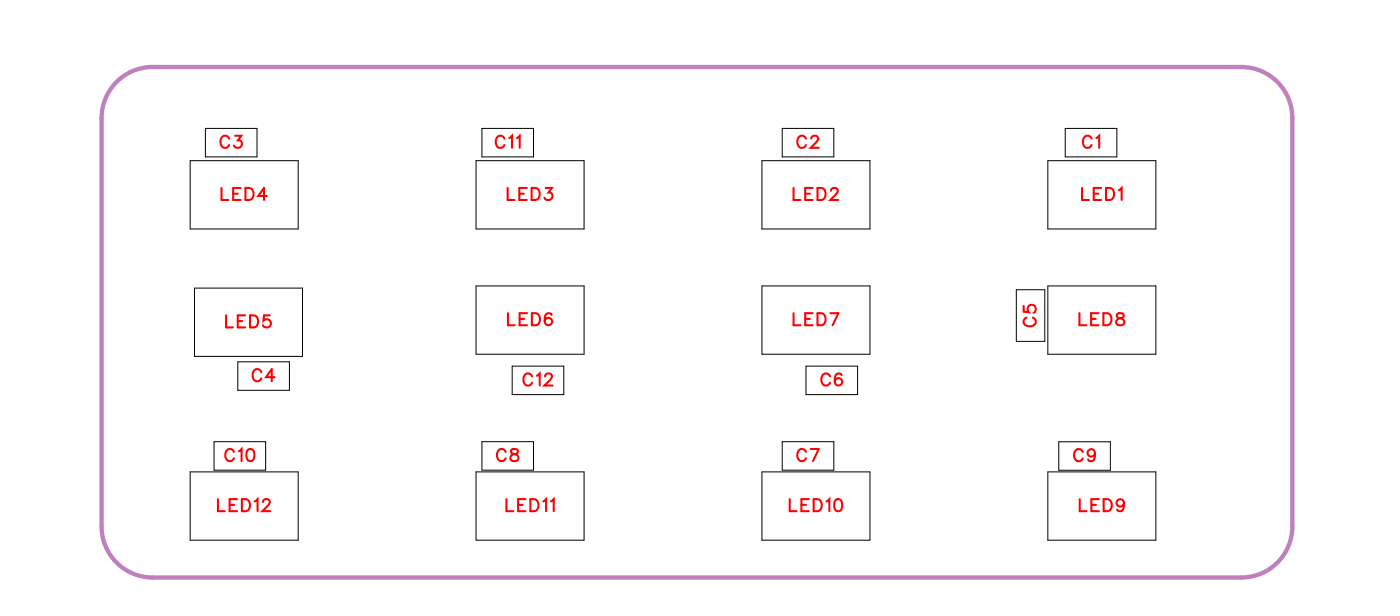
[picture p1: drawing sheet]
<svg xmlns="http://www.w3.org/2000/svg" width="82mm" height="36mm" viewBox="0 0 82 36" stroke-linecap="round" stroke-linejoin="round" font-family="sans-serif">
<path d="M7.1 4.6l.6-.4 .6-.2 .7-.1h64a3 3 0 0 1 3 3v24a3 3 0 0 1-3 3h-64a3 3 0 0 1-3-3v-24a3 3 0 0 1 1.1-2.3z" fill="none" stroke="#bf80bf" stroke-width=".25"/>
<g fill="none" stroke="#000" stroke-width=".06">
<path d="M11.2 9.4h6.3v4.1h-6.3zM11.4 16.9h6.4v4h-6.4zM12.1 7.5h3v1.7h-3zM28 9.4h6.3v4.1h-6.3zM28 16.8h6.3v4h-6.3zM28.3 7.5h3.1v1.7h-3.1zM44.8 9.4h6.3v4.1h-6.3zM44.8 16.8h6.3v4h-6.3zM46 7.5h3v1.7h-3zM59.7 17h1.7v3.1h-1.7zM61.6 9.4h6.3v4.1h-6.3zM61.6 16.8h6.3v4h-6.3z"/>
<path d="M62.6 7.5h3.1v1.7h-3.1zM11.2 27.7h6.3v4h-6.3zM12.6 26h3v1.6h-3zM14 21.3h3v1.6h-3zM28 27.7h6.3v4h-6.3zM28.3 26h3.1v1.6h-3.1zM30.1 21.5h3v1.7h-3zM44.8 27.7h6.3v4h-6.3zM46 26h3v1.6h-3zM47.4 21.5h3v1.7h-3zM61.6 27.7h6.3v4h-6.3zM62.2 26h3.1v1.6h-3.1z"/>
</g>
<g fill="none" stroke="#f00" stroke-width=".12">
<path d="M13 11v.8h.4M13.3 18.5v.7h.4M13.5 8.1a.26 .26 0 0 0-.3-.1 .26 .26 0 0 0-.2 .2v.2a.26 .26 0 0 0 .2 .3 .26 .26 0 0 0 .3-.2M13.7 11.4h.3M13.8 8h.4l-.2 .2a.24 .24 0 0 1 .2 .4 .25 .25 0 0 1-.5 0M14 18.9h.2M14.1 11h-.4v.8h.4M14.4 18.5h-.4v.7h.4M14.4 11h.3a.38 .38 0 0 1 .2 .4 .38 .38 0 0 1-.2 .4h-.3zM14.7 18.5h.2a.38 .38 0 0 1 .3 .4 .38 .38 0 0 1-.3 .3h-.2zM15.7 11.5h-.5l.3-.5v.8M15.9 18.5h-.4v.3a.25 .25 0 0 1 .4 0 .25 .25 0 0 1-.1 .4 .25 .25 0 0 1-.3-.1"/>
<path d="M29.7 8.1a.26 .26 0 0 0-.3-.1 .26 .26 0 0 0-.3 .2v.2a.26 .26 0 0 0 .3 .3 .26 .26 0 0 0 .3-.2M29.8 11v.8h.4M29.9 18.4v.7h.4M29.9 8.1l.2-.1v.7M30.4 8.1l.2-.1v.7M30.5 11.4h.3M30.5 18.7h.3M31 11h-.5v.8h.5M31 18.4h-.5v.7h.5M31.3 11h.2a.38 .38 0 0 1 .2 .4 .38 .38 0 0 1-.2 .4h-.2zM31.3 18.4h.2a.38 .38 0 0 1 .2 .4 .38 .38 0 0 1-.2 .3h-.2zM32.1 11h.3l-.2 .3a.24 .24 0 0 1 .2 .4 .24 .24 0 0 1-.4-.1"/>
<path d="M32.4 18.5v-.1a.35 .35 0 0 0-.4 .3 .35 .35 0 0 0 .2 .4 .22 .22 0 0 0 .3-.2 .22 .22 0 0 0-.2-.2 .22 .22 0 0 0-.3 .2M46.6 11v.8h.5M46.6 18.4v.7h.5M47.3 11.4h.3M47.3 18.7h.3M47.4 8.1a.26 .26 0 0 0-.3-.1 .26 .26 0 0 0-.2 .2v.2a.26 .26 0 0 0 .2 .3 .26 .26 0 0 0 .3-.2M47.7 8.1l.1-.1h.2l.1 .1-.1 .2-.3 .4h.4M47.8 11h-.5v.8h.5M47.8 18.4h-.5v.7h.5M48.1 11h.2a.38 .38 0 0 1 .2 .4 .38 .38 0 0 1-.2 .4h-.2zM48.1 18.4h.2a.38 .38 0 0 1 .2 .4 .38 .38 0 0 1-.2 .3h-.2zM48.8 18.4h.5l-.4 .7"/>
<path d="M48.8 11.2l.2-.2h.1l.2 .2-.2 .2-.3 .4h.5M60.2 18v.3l.3 .1a.25 .25 0 0 1 0-.4 .25 .25 0 0 1 .3 0 .25 .25 0 0 1-.1 .4M60.3 18.7a.26 .26 0 0 0-.1 .3 .26 .26 0 0 0 .2 .2h.2a.26 .26 0 0 0 .3-.2 .26 .26 0 0 0-.2-.3M63.5 18.4v.7h.4M63.6 11v.8h.4M64.1 18.7h.3M64.2 8.1a.26 .26 0 0 0-.3-.1 .26 .26 0 0 0-.2 .2v.2a.26 .26 0 0 0 .2 .3 .26 .26 0 0 0 .3-.2M64.3 11.4h.3M64.4 8.1l.2-.1v.7M64.6 18.4h-.5v.7h.5M64.7 11h-.4v.8h.4M64.9 18.4h.2a.38 .38 0 0 1 .2 .4 .38 .38 0 0 1-.2 .3h-.2z"/>
<path d="M65 11h.3a.38 .38 0 0 1 .2 .4 .38 .38 0 0 1-.2 .4h-.3zM65.7 18.4v.2l.3 .1 .1 .2a.24 .24 0 0 1-.2 .2 .24 .24 0 0 1-.3-.2l.5-.3-.1-.2zM65.8 11.2l.1-.2v.8M12.8 29.3v.7h.4M13.5 29.7h.3M13.8 26.6a.26 .26 0 0 0-.3-.2 .26 .26 0 0 0-.3 .3v.1a.26 .26 0 0 0 .3 .3 .26 .26 0 0 0 .3-.2M13.9 29.3h-.4v.7h.4M14 26.5l.2-.1v.7M14.2 29.3h.3a.38 .38 0 0 1 .2 .4 .38 .38 0 0 1-.2 .3h-.3zM14.6 26.4h.1a.37 .37 0 0 1 .3 .3 .37 .37 0 0 1-.3 .4 .45 .45 0 0 1-.1-.7zM15 29.5l.1-.2v.7M15.4 21.9a.26 .26 0 0 0-.3-.2 .26 .26 0 0 0-.2 .3v.1a.26 .26 0 0 0 .2 .3 .26 .26 0 0 0 .3-.2"/>
<path d="M15.5 29.5l.1-.2h.1l.2 .2-.1 .2-.4 .3h.5M16.1 22.2h-.5l.4-.5v.7M29.7 26.6a.26 .26 0 0 0-.3-.2 .26 .26 0 0 0-.2 .3v.1a.26 .26 0 0 0 .2 .3 .26 .26 0 0 0 .3-.2M29.8 29.3v.7h.4M30.1 26.4v.2l.3 .1 .1 .2a.24 .24 0 0 1-.3 .2 .24 .24 0 0 1-.2-.2l.4-.3v-.2zM30.5 29.7h.2M30.9 29.3h-.4v.7h.4M31.2 29.3h.2a.38 .38 0 0 1 .3 .4 .38 .38 0 0 1-.3 .3h-.2zM31.3 22.1a.26 .26 0 0 0-.3-.2 .26 .26 0 0 0-.2 .3v.2a.26 .26 0 0 0 .2 .3 .26 .26 0 0 0 .3-.2M31.6 22.1l.1-.2v.8M31.9 29.5l.2-.2v.7M32 22.1l.2-.2h.1l.1 .2-.1 .2-.3 .4h.5"/>
<path d="M32.4 29.5l.1-.2v.7M46.4 29.3v.7h.4M47.1 29.7h.3M47.4 26.6a.26 .26 0 0 0-.3-.2 .26 .26 0 0 0-.2 .3v.1a.26 .26 0 0 0 .2 .3 .26 .26 0 0 0 .3-.2M47.6 29.3h-.5v.7h.5M47.7 26.4h.4l-.3 .7M47.8 29.3h.3a.38 .38 0 0 1 .2 .4 .38 .38 0 0 1-.2 .3h-.3zM48.6 29.5l.2-.2v.7M48.8 22.1a.26 .26 0 0 0-.3-.2 .26 .26 0 0 0-.2 .3v.2a.26 .26 0 0 0 .2 .3 .26 .26 0 0 0 .3-.2M49.1 29.4l.1-.1a.37 .37 0 0 1 .3 .4 .37 .37 0 0 1-.3 .3 .45 .45 0 0 1-.1-.6zM49.5 22h-.1a.35 .35 0 0 0-.4 .2 .35 .35 0 0 0 .3 .5 .22 .22 0 0 0 .2-.2 .22 .22 0 0 0-.2-.3 .22 .22 0 0 0-.2 .2M63.5 29.3v.7h.4"/>
<path d="M63.6 26.6a.26 .26 0 0 0-.2-.2 .26 .26 0 0 0-.3 .3v.1a.26 .26 0 0 0 .3 .3 .26 .26 0 0 0 .2-.2M64.2 29.7h.2M64.4 26.6a.22 .22 0 0 1-.3 .2 .22 .22 0 0 1-.1-.3 .22 .22 0 0 1 .3 0l.1 .1a.34 .34 0 0 1-.3 .5l-.1-.1M64.6 29.3h-.4v.7h.4M64.9 29.3h.2a.38 .38 0 0 1 .3 .4 .38 .38 0 0 1-.3 .3h-.2zM66.1 29.6a.22 .22 0 0 1-.3 .2 .22 .22 0 0 1-.1-.4 .22 .22 0 0 1 .3 0l.1 .2a.34 .34 0 0 1-.3 .4l-.1-.1"/>
</g>
<g font-size="1.2" fill="#fff">
<text x="12.9" y="9">C3</text>
<text x="29.1" y="9">C11</text>
<text x="46.8" y="9">C2</text>
<text x="63.6" y="9">C1</text>
<text x="13" y="12.1">LED4</text>
<text x="29.8" y="12.1">LED3</text>
<text x="46.6" y="12.1">LED2</text>
<text x="63.5" y="12.1">LED1</text>
<text x="13.2" y="19.5">LED5</text>
<text x="14.8" y="22.7">C4</text>
<text x="29.8" y="19.4">LED6</text>
<text x="30.7" y="23">C12</text>
<text x="46.6" y="19.4">LED7</text>
<text x="48.2" y="23">C6</text>
<text x="61.2" y="19.2" transform="rotate(-90 61.2 19.2)">C5</text>
<text x="63.4" y="19.4">LED8</text>
<text x="13.2" y="27.4">C10</text>
<text x="29.2" y="27.4">C8</text>
<text x="46.8" y="27.4">C7</text>
<text x="63.1" y="27.4">C9</text>
<text x="12.8" y="30.3">LED12</text>
<text x="29.7" y="30.3">LED11</text>
<text x="46.4" y="30.3">LED10</text>
<text x="63.4" y="30.3">LED9</text>
</g>
</svg>
